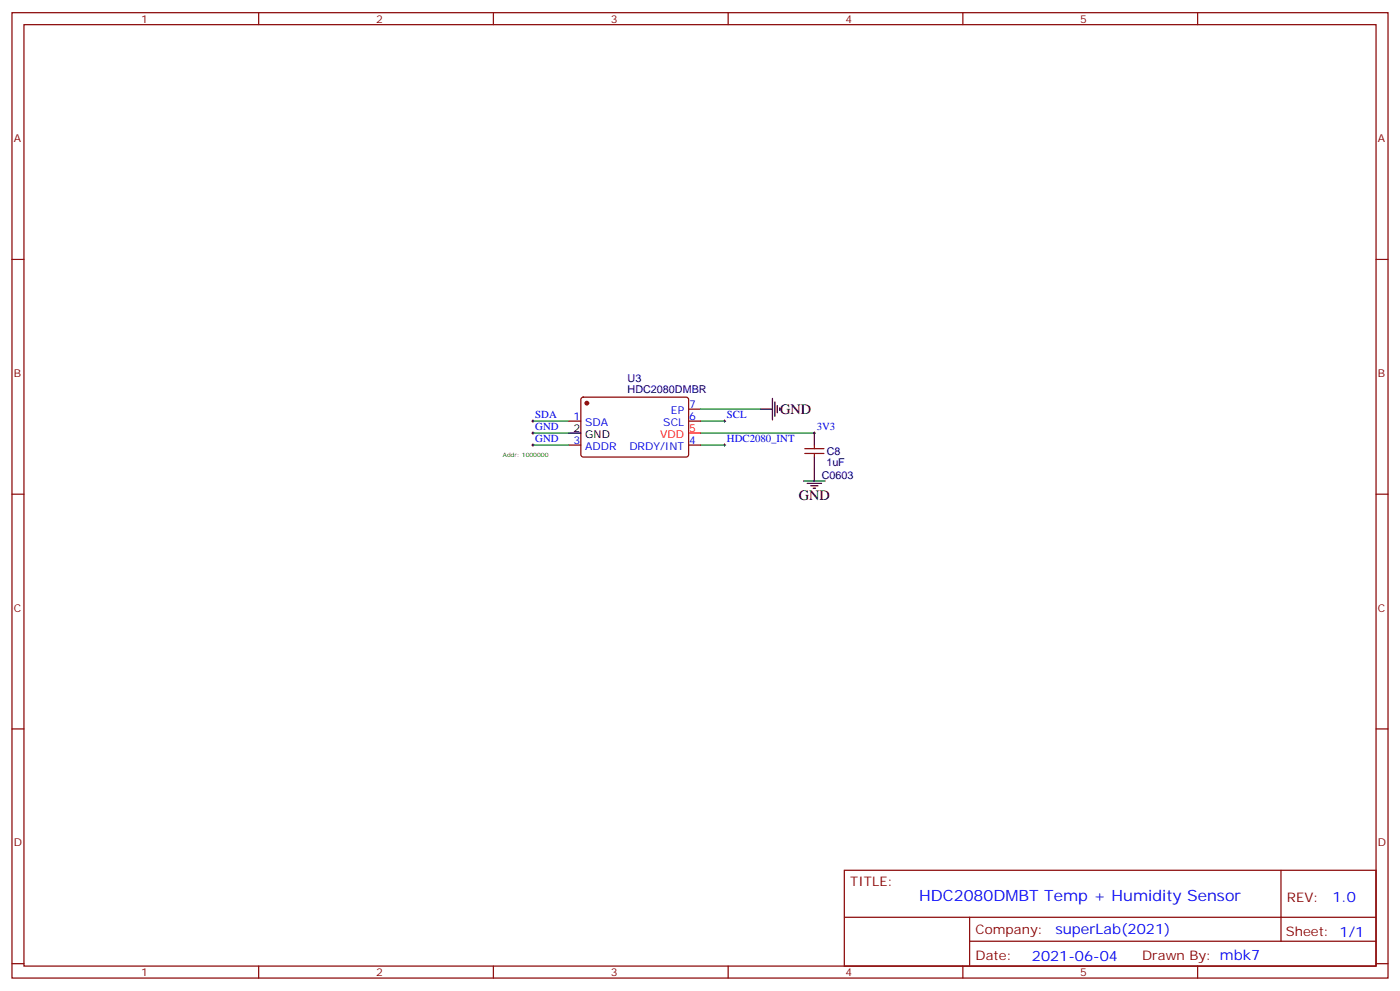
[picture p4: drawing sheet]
<svg xmlns="http://www.w3.org/2000/svg" width="412mm" height="292mm" viewBox="0 0 412 292" stroke-linecap="round" stroke-linejoin="round" font-family="sans-serif">
<g fill="none" stroke="#870000" stroke-width=".35">
<path d="M3.5 3.7h405.4v284.4h-405.4zM7.1 7.3h398.2v277.3h-398.2zM76.2 3.7v3.6M145.3 3.7v3.6M214.5 3.7v3.6M283.6 3.7v3.6M352.8 3.7v3.6M3.5 76.4h3.6M405.3 76.4h3.6M171.3 117.2l.5-.2h30.6l.4 .7v16.5l-.7 .4h-30.6l-.4-.7v-16.2zM167.6 124h3.5M167.6 131.1h3.5"/>
<path d="M202.8 124h3.6M202.8 131.1h3.6M202.8 120.5h3.6M237.1 133.6h5.6M237.1 132.2h5.6M239.9 131.1v1.1M239.9 133.6v1M3.5 145.6h3.6M405.3 145.6h3.6M3.5 214.7h3.6M405.3 214.7h3.6M248.7 256.3h156.6v28.3h-156.6z"/>
<path d="M377.3 256.4v20.8M248.7 270.2h156.5M285.6 277.2h119.6M285.6 270.2v14.1M3.5 283.8h3.6M76.2 284.6v3.5M145.3 284.6v3.5M214.5 284.6v3.5M283.6 284.6v3.5M352.8 284.6v3.5M405.3 283.8h3.6"/>
</g>
<path d="M227.5 117.3v6.4M228.2 118.4v4.2M229 119.5v2.1M167.6 127.6h3.5M224 120.5h3.5M229.7 120.2v.7M239.9 127.6v3.5M239.9 134.6v7.1M236.7 141.7h6.4M237.8 142.4h4.2M238.8 143.1h2.1M239.5 143.8h.7" fill="none" stroke="#000" stroke-width=".35"/>
<path d="M157 127.6h10.6M157 131.1h10.6M157 124h10.6M206.4 127.6h33.5M206.4 131.1h7M206.4 124h7M206.4 120.5h17.6" fill="none" stroke="#008700" stroke-width=".35"/>
<path d="M156.6 131.1h.7M156.6 124h.7M156.6 127.6h.7M157 123.7v.7M157 127.2v.7M157 130.7v.7M213.1 131.1h.7M213.1 124h.7M213.4 123.7v.7M213.4 130.7v.7M239.5 127.6h.7M239.9 127.2v.7" fill="none" stroke="#000" stroke-width=".29"/>
<circle cx="172.9" cy="118.7" r=".53" fill="#870000" stroke="#870000" stroke-width=".35"/>
<path d="M202.8 127.6h3.6" fill="none" stroke="#f00" stroke-width=".35"/>
<text font-size="4.6" fill="#00f" x="270.8" y="265.4">HDC2080DMBT Temp + Humidity Sensor</text>
<g font-size="4.2">
<text x="229.8" y="121.9">GND</text>
<text x="235.3" y="147.3">GND</text>
</g>
<g font-size="4.2" fill="#00f">
<text x="392.5" y="265.6">1.0</text>
<text x="310.9" y="275.2">superLab(2021)</text>
<text x="304" y="283">2021-06-04</text>
</g>
<g font-size="3.9" fill="#800">
<text x="250.5" y="260.9">TITLE:</text>
<text x="379.1" y="265.6">REV:</text>
<text x="287.4" y="275.1">Company:</text>
<text x="378.7" y="275.7">Sheet: 1/1</text>
<text x="287.4" y="282.8">Date:</text>
<text x="336.4" y="282.9">Drawn By: mbk7</text>
</g>
<g font-size="3.2" fill="#800">
<text x="41.6" y="6.7">1</text>
<text x="110.8" y="6.7">2</text>
<text x="179.9" y="6.7">3</text>
<text x="249.1" y="6.7">4</text>
<text x="318.2" y="6.7">5</text>
<text x="4.1" y="41.8">A</text>
<text x="405.9" y="41.8">A</text>
<text x="4.1" y="111">B</text>
<text x="405.9" y="111">B</text>
<text x="4.1" y="180.1">C</text>
<text x="405.9" y="180.1">C</text>
<text x="4.1" y="249.3">D</text>
<text x="405.9" y="249.3">D</text>
<text x="41.6" y="287.5">1</text>
<text x="110.8" y="287.5">2</text>
<text x="179.9" y="287.5">3</text>
<text x="249.1" y="287.5">4</text>
<text x="318.2" y="287.5">5</text>
</g>
<g font-size="3.2" fill="#000080">
<text x="184.9" y="112.6">U3</text>
<text x="184.9" y="115.7">HDC2080DMBR</text>
<text x="243.4" y="137.2">1uF</text>
<text x="243.5" y="134">C8</text>
<text x="242.1" y="141.1">C0603</text>
</g>
<g font-size="3.2" fill="#00f">
<text x="157.7" y="123.2">SDA</text>
<text x="168.9" y="123.7">1</text>
<text x="172.4" y="125.4">SDA</text>
<text x="195.4" y="125.4">SCL</text>
<text x="197.6" y="121.9">EP</text>
<text x="203" y="123.7">6</text>
<text x="203" y="120.2">7</text>
<text x="214.1" y="123.2">SCL</text>
<text x="157.7" y="126.7">GND</text>
<text x="157.7" y="130.2">GND</text>
<text x="168.9" y="130.7">3</text>
<text x="203" y="130.7">4</text>
<text x="214.1" y="130.2">HDC2080_INT</text>
<text x="240.6" y="126.7">3V3</text>
<text x="172.4" y="132.5">ADDR</text>
<text x="185.4" y="132.5">DRDY/INT</text>
</g>
<g font-size="3.2">
<text x="168.9" y="127.2">2</text>
<text x="172.4" y="129">GND</text>
</g>
<g font-size="3.2" fill="#f00">
<text x="194.5" y="129">VDD</text>
<text x="203" y="127.2">5</text>
</g>
<text font-size="1.8" fill="#060" x="148.2" y="134.6">Addr: 1000000</text>
</svg>
